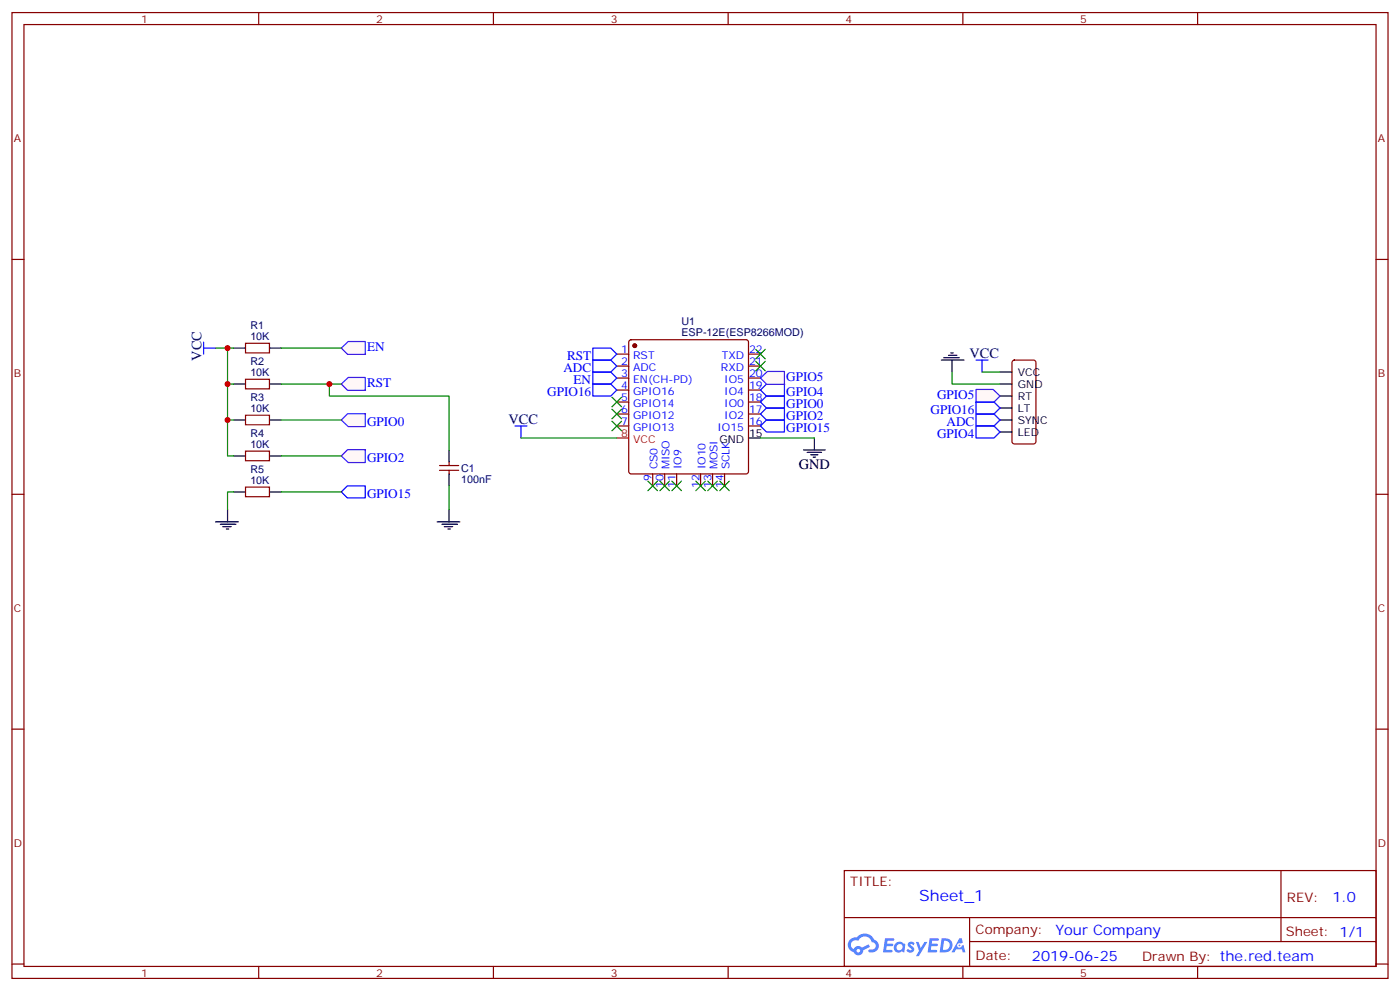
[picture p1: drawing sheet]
<svg xmlns="http://www.w3.org/2000/svg" width="412mm" height="292mm" viewBox="0 0 412 292" stroke-linecap="round" stroke-linejoin="round" font-family="sans-serif">
<g fill="none" stroke="#870000" stroke-width=".35">
<path d="M3.5 3.7h405.4v284.3h-405.4zM7.1 7.2h398.2v277.3h-398.2zM76.2 3.7v3.5M145.3 3.7v3.5M214.5 3.7v3.5M283.6 3.7v3.5M352.8 3.7v3.5M3.5 76.4h3.6M405.3 76.4h3.6M3.5 145.5h3.6M405.3 145.5h3.6M3.5 214.7h3.6"/>
<path d="M405.3 214.7h3.6M248.7 256.3h156.6v28.2h-156.6zM377.3 256.3v20.9M248.7 270.1h156.5M285.6 277.2h119.6M285.6 270.1v14.2M3.5 283.8h3.6M76.2 284.5v3.5M145.3 284.5v3.5M214.5 284.5v3.5M283.6 284.5v3.5M352.8 284.5v3.5"/>
<path d="M405.3 283.8h3.6"/>
</g>
<g fill="#5487ff">
<path d="M267.7 277.5a1.22 1.22 0 0 1 1.7 .2l-.4 .6a.47 .47 0 0 0-.3-.4 .47 .47 0 0 0-.5 .2l.1 .2a1.14 1.14 0 0 1 .8 1.8 1.14 1.14 0 0 1-1.9 0l-.2-.2 .5-.6 .7 .5a.29 .29 0 0 0 .3-.3 .29 .29 0 0 0-.2-.3 1.04 1.04 0 0 1-.6-1.7z"/>
<path d="M260.7 276.2h2.4l.3 .2-.2 .5-1.8 .1-.1 .8h1.5l.3 .4-.3 .4h-1.6l-.2 1.1h1.7l.2 .3-.2 .3-2.6 .1z"/>
<path d="M273.8 276.2h2.4l.3 .2-.1 .5-1.8 .1-.2 .8h1.6l.3 .4-.4 .4-1.6-.1-.1 1.1 1.7 .1 .2 .3-.2 .3-2.6 .1z"/>
<path d="M282.6 276.2h.7l.3 1.3-.6 .3a.69 .69 0 0 0-1 .3 .69 .69 0 0 0 .4 .9 .69 .69 0 0 0 .9-.6l.5-.2 .6 2.2h-.8l-.2-.9h-1.8l-.5 .9h-.8z"/>
<path d="M269.8 277.3h.8l.6 1.8 1.1-1.8h.9l-2.6 4.2h-.8l.9-1.5z"/>
<path d="M277.4 276.2l-.6 4.2h1.3a2.11 2.11 0 0 0 2.5-2.1 2.11 2.11 0 0 0-2.5-2.1zM278.1 277a1.39 1.39 0 0 1 1.7 1.4 1.39 1.39 0 0 1-1.8 1.2h-.3z"/>
<path d="M263.7 277.8a1.54 1.54 0 0 0-.1 2.2 1.54 1.54 0 0 0 2.2 .1l.6 .3 .3-2.3-.2-.3h-.4a1.49 1.49 0 0 0-2.4 0zM264 278.8a.94 .94 0 0 1 1.8 0 .94 .94 0 0 1-1.8 0z"/>
<path d="M250.4 276.6a2.18 2.18 0 0 0 1.1 3.7 1.44 1.44 0 0 0 1.6 .9 1.44 1.44 0 0 0 1.2-1.4l2-1.1-.5-.7-1.9 1a1.47 1.47 0 0 0-2.4 .4 1.39 1.39 0 0 1-.7-1.9 1.39 1.39 0 0 1 2-.5 2.12 2.12 0 0 1 2.2-1.3 2.12 2.12 0 0 1 1.9 1.7 1.14 1.14 0 0 1 1.1 1.4 1.14 1.14 0 0 1-1.7 .7 .43 .43 0 0 0-.5 .4 .43 .43 0 0 0 .4 .5 1.98 1.98 0 0 0 2.5-1.2 1.98 1.98 0 0 0-1.2-2.6 3.1 3.1 0 0 0-5.3-.6l-.9 .1zM252.3 279.9a.55 .55 0 0 1 1.1 0 .55 .55 0 0 1-1.1 0z"/>
<circle cx="282.6" cy="278.3" r=".26"/>
</g>
<g fill="none" stroke="#870000" stroke-width=".35">
<path d="M72.3 101.1h7.1v2.8h-7.1zM72.3 111.7h7.1v2.8h-7.1zM181.7 104.2h3.5M181.7 107.8h3.5M181.7 111.3h3.5M181.7 114.8h3.5M181.7 118.4h3.5M185.4 100.2l.5-.2h33.9l.5 .2 .2 .5v38.1l-.2 .5-.5 .2h-33.9l-.5-.2-.2-.5v-38.1zM220.5 104.2h3.5M220.5 107.8h3.5M220.5 111.3h3.5M220.5 114.8h3.5"/>
<path d="M220.5 118.4h3.5M298.3 106.2l.5-.2h5.6l.7 .4 .1 23.6-.5 .6-5.9 .1-.6-.5-.1-23.5zM72.3 122.2h7.1v2.9h-7.1zM72.3 132.8h7.1v2.8h-7.1zM129.5 138.5h5.6M129.5 137.1h5.6M132.3 136v1.1M132.3 138.5v1M181.7 121.9h3.5M181.7 125.4h3.5M192.3 139.5v3.6M195.8 139.5v3.6"/>
<path d="M199.3 139.5v3.6M206.4 139.5v3.6M209.9 139.5v3.6M213.4 139.5v3.6M220.5 121.9h3.5M220.5 125.4h3.5M72.3 143.4h7.1v2.8h-7.1z"/>
</g>
<circle cx="187" cy="101.8" r=".53" fill="#870000" stroke="#870000" stroke-width=".35"/>
<path d="M181.7 128.9h3.5" fill="none" stroke="#f00" stroke-width=".35"/>
<g fill="none" stroke="#000" stroke-width=".35">
<path d="M68.8 102.5h3.5M68.8 113.1h3.5M79.4 102.5h3.5M79.4 113.1h3.5M294.6 113.1h3.5M294.6 109.5h3.5M294.6 116.6h3.5M68.8 123.6h3.5M68.8 134.2h3.5M79.4 123.6h3.5M79.4 134.2h3.5M132.3 132.5v3.5"/>
<path d="M132.3 139.5v3.6M220.5 128.9h3.5M236.7 132.5h6.4M237.8 133.2h4.2M238.8 133.9h2.1M239.5 134.6h.7M239.9 128.9v3.6M294.6 123.6h3.5M294.6 120.1h3.5M294.6 127.2h3.5M68.8 144.8h3.5M79.4 144.8h3.5"/>
</g>
<path d="M60 102.5h3.5M60 100.7v3.5M174.6 102.5h5.3l1.8 1.7-1.8 1.8h-5.3zM174.6 106h5.3l1.8 1.8-1.8 1.7h-5.3zM174.6 109.5h5.3l1.8 1.8-1.8 1.8h-5.3zM174.6 113.1h5.3l1.8 1.7-1.8 1.8h-5.3zM224 118.4l1.8-1.8h5.3v3.5h-5.3zM225.8 113.1h5.3v3.5h-5.3l-1.8-1.8zM151.7 125.4h3.5M153.5 125.4v3.5M224 125.4l1.8-1.8h5.3v3.6h-5.3zM225.8 120.1h5.3v3.5h-5.3l-1.8-1.7z" fill="none" stroke="#00f" stroke-width=".35"/>
<g fill="#fff7f7" stroke="#420aff" stroke-width=".35">
<path d="M100.5 102.5l2.1-2h5l.1 3.8h-5.3z"/>
<path d="M100.5 123.6l1.9-1.8h5.3l-.1 3.8h-5z"/>
<path d="M100.5 113.1l2.1-2h5l.1 3.8h-5.3z"/>
</g>
<path d="M102.3 143.1h5.3v3.5h-5.3l-1.8-1.8z" fill="none" stroke="#00f" stroke-width=".35"/>
<path d="M63.5 153.6h6.7M64.9 154.3h4.6M65.6 155h2.5M66.7 155.8h.7M67 150.1v3.5M128.8 153.6h6.7M130.2 154.3h4.6M130.9 155h2.4M131.9 155.8h.7M132.3 150.1v3.5" fill="none" stroke="#000" stroke-width=".35"/>
<g fill="#fff7f7" stroke="#420aff" stroke-width=".35">
<path d="M100.5 134.2l1.9-1.8h5.3l-.1 3.8h-5z"/>
<path d="M224 111.3l2-1.9h5.1l.1 3.8h-5.3z"/>
</g>
<path d="M287.5 106h3.5M289.3 106v3.5" fill="none" stroke="#00f" stroke-width=".35"/>
<path d="M277.3 106h6.7M278 105.3h4.6M279.4 104.6h2.5M280.1 103.9h.7M280.5 106v3.5" fill="none" stroke="#000" stroke-width=".35"/>
<path d="M287.5 114.7h5l2.1 1.9-1.9 1.8h-5.3z" fill="#fff7f7" stroke="#420aff" stroke-width=".35"/>
<path d="M287.5 118.4h5.3l1.8 1.7-1.8 1.8h-5.3zM287.5 121.9h5.3l1.8 1.7-1.8 1.8h-5.3zM287.5 125.4h5.3l1.8 1.8-1.8 1.7h-5.3z" fill="none" stroke="#00f" stroke-width=".35"/>
<g fill="none" stroke="#008700" stroke-width=".35">
<path d="M63.5 102.5h5.3M67 102.5v10.6h1.8M67 113.1v10.5h1.8M82.9 102.5h17.6M82.9 113.1h17.6M97 113.1v3.5h35.3v15.9M280.5 109.5v3.6h14.1M289.3 109.5h5.3M67 123.6v10.6h1.8M82.9 123.6h17.6M82.9 134.2h17.6M153.5 128.9h28.2"/>
<path d="M224 128.9h15.9M68.8 144.8h-1.8v5.3M82.9 144.8h17.6M132.3 143.1v7"/>
</g>
<g fill="#c00">
<circle cx="67" cy="123.6" r=".88"/>
<circle cx="67" cy="102.5" r=".88"/>
<circle cx="67" cy="113.1" r=".88"/>
<circle cx="97" cy="113.1" r=".88"/>
</g>
<g fill="#c00" stroke="#008700" stroke-width=".35">
<path d="M222.6 106.4l2.8 2.8zM225.4 106.4l-2.8 2.8z"/>
<path d="M222.6 102.8l2.8 2.9zM225.4 102.8l-2.8 2.9z"/>
<path d="M212 141.6l2.8 2.9zM214.8 141.6l-2.8 2.9z"/>
<path d="M208.5 141.6l2.8 2.9zM211.3 141.6l-2.8 2.9z"/>
<path d="M205 141.6l2.8 2.9zM207.8 141.6l-2.8 2.9z"/>
<path d="M197.9 141.6l2.8 2.9zM200.7 141.6l-2.8 2.9z"/>
<path d="M194.4 141.6l2.8 2.9zM197.2 141.6l-2.8 2.9z"/>
<path d="M190.9 141.6l2.8 2.9zM193.7 141.6l-2.8 2.9z"/>
<path d="M180.3 124l2.8 2.8zM183.1 124l-2.8 2.8z"/>
<path d="M180.3 120.5l2.8 2.8zM183.1 120.5l-2.8 2.8z"/>
<path d="M180.3 116.9l2.8 2.9zM183.1 116.9l-2.8 2.9z"/>
</g>
<text font-size="4.6" fill="#00f" x="270.8" y="265.3">Sheet_1</text>
<g font-size="4.2" fill="#000080">
<text x="59.3" y="106.2" transform="rotate(-90 59.3 106.2)">VCC</text>
<text x="285.6" y="105.4">VCC</text>
<text x="149.8" y="124.8">VCC</text>
</g>
<text font-size="4.2" x="235.3" y="138.1">GND</text>
<g font-size="4.2" fill="#00f">
<text x="392.5" y="265.6">1.0</text>
<text x="310.9" y="275.1">Your Company</text>
<text x="304" y="282.9">2019-06-25</text>
</g>
<g font-size="3.9" fill="#00f">
<text x="108.1" y="103.4">EN</text>
<text x="167" y="106">RST</text>
<text x="108.1" y="113.9">RST</text>
<text x="165.9" y="109.5">ADC</text>
<text x="168.9" y="113.1">EN</text>
<text x="231.6" y="112.2">GPIO5</text>
<text x="161.2" y="116.6">GPIO16</text>
<text x="231.6" y="116.6">GPIO4</text>
<text x="276" y="117.5">GPIO5</text>
<text x="108.1" y="125.4">GPIO0</text>
<text x="231.6" y="120.1">GPIO0</text>
<text x="231.6" y="123.6">GPIO2</text>
<text x="274.1" y="121.9">GPIO16</text>
<text x="278.8" y="125.4">ADC</text>
<text x="231.6" y="127.2">GPIO15</text>
<text x="276" y="128.9">GPIO4</text>
<text x="108.1" y="136">GPIO2</text>
<text x="108.1" y="146.6">GPIO15</text>
</g>
<g font-size="3.9" fill="#800">
<text x="250.5" y="260.9">TITLE:</text>
<text x="379.1" y="265.6">REV:</text>
<text x="287.4" y="275.1">Company:</text>
<text x="378.7" y="275.7">Sheet: 1/1</text>
<text x="287.4" y="282.8">Date:</text>
<text x="336.4" y="282.8">Drawn By: the.red.team</text>
</g>
<g font-size="3.2" fill="#800">
<text x="41.6" y="6.7">1</text>
<text x="110.8" y="6.7">2</text>
<text x="179.9" y="6.7">3</text>
<text x="249.1" y="6.7">4</text>
<text x="318.2" y="6.7">5</text>
<text x="4.1" y="41.8">A</text>
<text x="405.9" y="41.8">A</text>
<text x="4.1" y="110.9">B</text>
<text x="405.9" y="110.9">B</text>
<text x="4.1" y="180.1">C</text>
<text x="405.9" y="180.1">C</text>
<text x="4.1" y="249.2">D</text>
<text x="405.9" y="249.2">D</text>
<text x="41.6" y="287.5">1</text>
<text x="110.8" y="287.5">2</text>
<text x="179.9" y="287.5">3</text>
<text x="249.1" y="287.5">4</text>
<text x="318.2" y="287.5">5</text>
</g>
<g font-size="3.2" fill="#000080">
<text x="200.7" y="95.8">U1</text>
<text x="73.7" y="100">10K</text>
<text x="73.7" y="96.8">R1</text>
<text x="200.7" y="99">ESP-12E(ESP8266MOD)</text>
<text x="73.7" y="107.4">R2</text>
<text x="73.7" y="110.6">10K</text>
<text x="73.7" y="118">R3</text>
<text x="73.7" y="121.2">10K</text>
<text x="73.7" y="131.8">10K</text>
<text x="73.7" y="128.6">R4</text>
<text x="73.7" y="142.3">10K</text>
<text x="73.7" y="139.2">R5</text>
<text x="135.8" y="142.1">100nF</text>
<text x="135.8" y="138.9">C1</text>
</g>
<g font-size="3.2" fill="#00f">
<text x="183" y="103.9">1</text>
<text x="183" y="107.4">2</text>
<text x="186.5" y="105.7">RST</text>
<text x="212.6" y="105.7">TXD</text>
<text x="220.7" y="107.4">21</text>
<text x="220.7" y="103.9">22</text>
<text x="183" y="110.9">3</text>
<text x="186.5" y="109.2">ADC</text>
<text x="186.5" y="112.7">EN(CH-PD)</text>
<text x="212.4" y="109.2">RXD</text>
<text x="213.3" y="112.7">IO5</text>
<text x="220.7" y="110.9">20</text>
<text x="183" y="114.5">4</text>
<text x="183" y="118">5</text>
<text x="186.5" y="116.2">GPIO16</text>
<text x="186.5" y="119.8">GPIO14</text>
<text x="213.3" y="119.8">IO0</text>
<text x="213.3" y="116.2">IO4</text>
<text x="220.7" y="118">18</text>
<text x="220.7" y="114.5">19</text>
<text x="183" y="121.5">6</text>
<text x="183" y="125.1">7</text>
<text x="186.5" y="123.3">GPIO12</text>
<text x="213.3" y="123.3">IO2</text>
<text x="220.7" y="125.1">16</text>
<text x="220.7" y="121.5">17</text>
<text x="186.5" y="126.8">GPIO13</text>
<text x="211.3" y="126.8">IO15</text>
<text x="191.9" y="141.7" transform="rotate(-90 191.9 141.7)">9</text>
<text x="193.7" y="138.2" transform="rotate(-90 193.7 138.2)">CS0</text>
<text x="195.4" y="143.7" transform="rotate(-90 195.4 143.7)">10</text>
<text x="197.2" y="138.2" transform="rotate(-90 197.2 138.2)">MISO</text>
<text x="199" y="143.7" transform="rotate(-90 199 143.7)">11</text>
<text x="200.7" y="138.2" transform="rotate(-90 200.7 138.2)">IO9</text>
<text x="206" y="143.7" transform="rotate(-90 206 143.7)">12</text>
<text x="207.8" y="138.2" transform="rotate(-90 207.8 138.2)">IO10</text>
<text x="209.5" y="143.7" transform="rotate(-90 209.5 143.7)">13</text>
<text x="211.3" y="138.2" transform="rotate(-90 211.3 138.2)">MOSI</text>
<text x="213.1" y="143.7" transform="rotate(-90 213.1 143.7)">14</text>
<text x="214.8" y="138.2" transform="rotate(-90 214.8 138.2)">SCLK</text>
</g>
<g font-size="3.2">
<text x="299.9" y="110.6">VCC</text>
<text x="299.9" y="114.1">GND</text>
<text x="299.9" y="117.7">RT</text>
<text x="299.9" y="121.2">LT</text>
<text x="299.9" y="124.7">SYNC</text>
<text x="211.9" y="130.4">GND</text>
<text x="220.7" y="128.6">15</text>
<text x="299.9" y="128.2">LED</text>
</g>
<g font-size="3.2" fill="#f00">
<text x="183" y="128.6">8</text>
<text x="186.5" y="130.4">VCC</text>
</g>
</svg>
